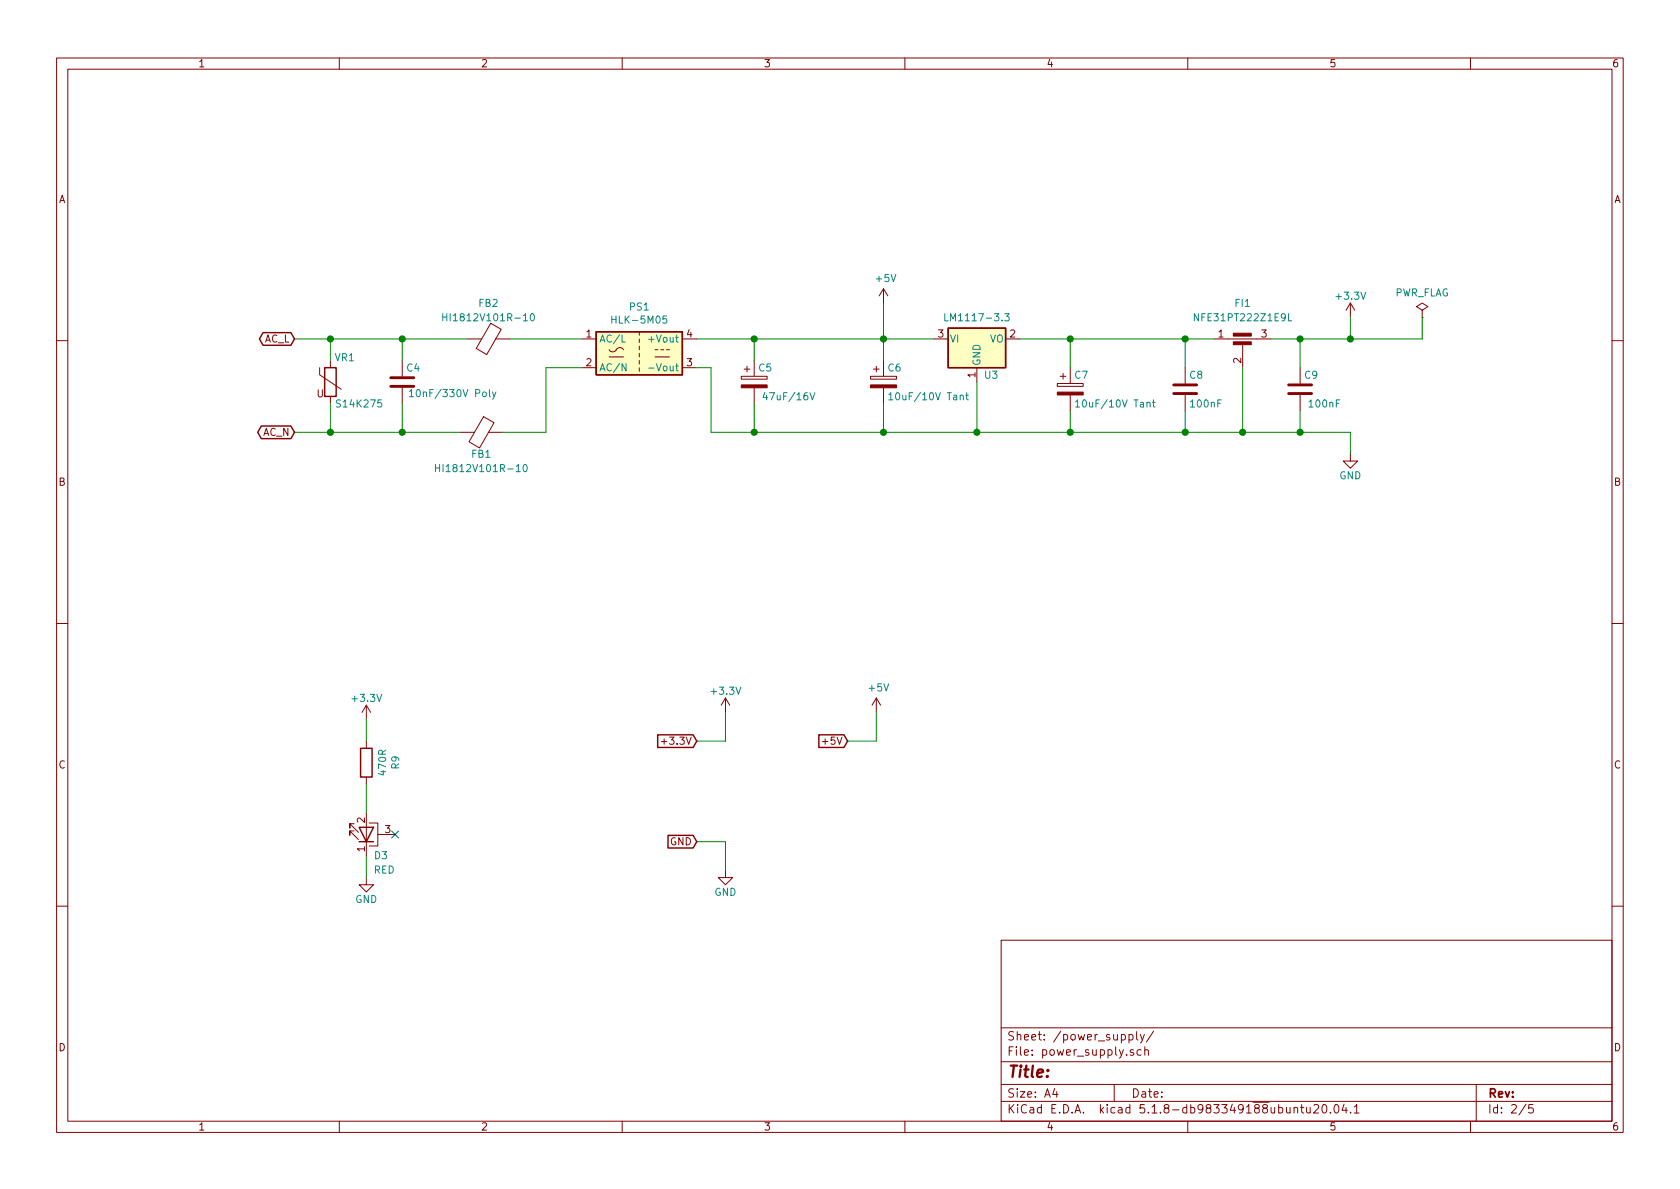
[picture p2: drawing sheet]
<svg xmlns="http://www.w3.org/2000/svg" width="297mm" height="210mm" viewBox="0 0 297 210" stroke-linecap="round" stroke-linejoin="round" font-family="sans-serif">
<g fill="none" stroke="#840000" stroke-width=".18">
<path d="M10 10.3h277v189.9h-277zM12 12.2h273v186.1h-273zM60 10.3v1.9M110 10.3v1.9M160 10.3v1.9M210 10.3v1.9M260 10.3v1.9M82.5 59.9h2.6M86.8 57.2l1.8 1-2.5 4.5-1.9-1.1zM87.6 59.9h2.6M102.9 59.9h2.5M113 58.7v.6"/>
<path d="M113 59.9v.7M120.6 59.9h2.6M156.2 51v2.6M156.2 51l-.8 1.3M156.2 51l.8 1.3M165.1 59.9h2.5M177.8 59.9h2.5M214.6 59.9h10.2M238.8 53.6l-.8 1.3M238.8 53.6v2.5M238.8 53.6l.7 1.3M251.5 54.9l1-.7-1-.6-1.1 .6 1.1 .7v1.2"/>
<path d="M251.5 56.1h.1M10 60.2h2M56.5 65v1.3l3.8 2.5M58.4 63.7v1.3M58.4 70.1v1.3M71.1 63.7v2.8M71.1 68.6v2.8M81.3 76.4h2.6M85.5 73.7l1.9 1-2.6 4.5-1.9-1.1zM86.4 76.4h2.5M102.9 65h2.5M107.7 61.8a.81 .81 0 0 0 .8 .4 .81 .81 0 0 0 .6-.6 .73 .73 0 0 1 1.1 .2"/>
<path d="M107.7 63.1h2.5M113 61.2v.6M113 62.5v.6M113 63.7v.7M113 65v.7M115.8 63.1h2.6M115.8 61.8h.5M116.8 61.8h.5M117.9 61.8h.5M120.6 65h2.6M131.1 66.5h4.5v.6h-4.5zM131.6 65.3h1"/>
<path d="M132.1 64.8v1M133.3 63.7v2.8M133.3 68.6v2.8M153.9 66.5h4.6v.6h-4.6zM154.4 65.3h1M154.9 64.8v1M156.2 63.7v2.8M156.2 68.6v2.8M172.7 65v2.6M186.9 67.8h4.6v.5h-4.6zM187.5 66.5h1M188 66v1.1"/>
<path d="M189.2 65v2.8M189.2 69.8v2.8M209.5 65v2.8M209.5 69.8v2.8M219.7 60.7v4.3M229.9 65v2.8M229.9 69.8v2.8M285 60.2h2M238.8 80.3v1.2h1.2l-1.2 1.3-1.3-1.3h1.3M10 110.3h2M285 110.3h2M64.8 124.7v2.5"/>
<path d="M64.8 131.1v1.2M64.8 137.4v1.3M64.8 124.7l-.8 1.3M64.8 124.7l.7 1.3M116.9 131.1h1M128.3 123.4l-.8 1.3M128.3 123.4v2.6M128.3 123.4l.7 1.3M154.9 123.4v2.6M154.9 123.4l-.7 1.3M154.9 123.4l.8 1.3M62.6 146.9h-.8v.8v-.8l1.6 1.6"/>
<path d="M62.6 145.7h-.8v.7v-.7l1.6 1.5M64.8 155.2v1.3h1.2l-1.2 1.2-1.3-1.2h1.3M64.8 143.8v7.6M65.3 145.5h1.5v4.1h-1.5M66.8 147.6h3M128.3 153.9v1.3h1.2l-1.2 1.3-1.3-1.3h1.3M10 160.2h2M177 166.3h108v32h-108zM285 160.2h2M60 198.3v1.9M110 198.3v1.9M160 198.3v1.9"/>
<path d="M177 194.8h108M177 191.8h108M177 187.8h108M177 181.8h108M186.5 192.5l-.4 1h1M186.8 193v1M197 191.8v3M199.6 183l.5-.1 .2 .3v.6l-.2 .1-.5-.1M199.6 182.9v1.5M200.4 185.7a.37 .37 0 0 0-.6 .1l.1 .2 .5 .2 .1 .1-.2 .3-.5-.1M201 182.4v1.3l.2 .2M201.6 182.9l.4 1"/>
<path d="M201.8 185.7l-.5-.1-.3 .3 .1 .6 .2 .1 .5-.1M202.3 182.9l-.5 1.4-.2 .1M202.4 185.7h.1a.37 .37 0 0 1 .5 .1v.8M202.4 185.1v1.5M204 182.3l-1.3 2M210 198.3v1.9M228.8 196l.2-.2 .4 .1v.9M228.8 195.8v1M229.9 195.8h.6M230.1 195.3v1.3l.4 .2M231 195.8v.8a.37 .37 0 0 0 .6 .1M231.6 195.8v1"/>
<path d="M232.3 195.5l.2-.2h.4l.2 .2v.3v.2l-.9 .8h.9M233.9 195.4l.2-.1a.8 .8 0 0 1 .5 .8 .8 .8 0 0 1-.5 .7 1 1 0 0 1-.2-1.4zM235.2 196.7v.1M236 195.5l.2-.2a.8 .8 0 0 1 .5 .8 .8 .8 0 0 1-.5 .7l-.2-.1-.1-.4zM237.6 195.2l-.3 1.1h.9M238 195.8v1M238.8 196.7v.1M239.4 195.8l.5-.5v1.5M239.4 196.8h.9M260 198.3v1.9M261 191.8v6.5M269.8 195.2l-1.2 2"/>
<path d="M271 195.3h-.7v.7l.2-.1 .5 .1 .1 .2-.1 .5-.2 .1-.5-.1"/>
</g>
<path d="M69.1 68.3h4.1M69.1 66.8h4.1M207.5 69.6h4.1M207.5 68.1h4.1M227.8 69.6h4.1M227.8 68.1h4.1" fill="none" stroke="#840000" stroke-width=".51"/>
<g fill="#ffffc2" stroke="#ffffc2" stroke-width=".18">
<path d="M105.4 58.7h15.2v7.6h-15.2z"/>
<path d="M167.6 58h10.2v7h-10.2z"/>
</g>
<path d="M46.5 58.8h4.9l.7 1.1-.7 1.2h-4.9l-.6-1.2zM105.4 58.7h15.2v7.6h-15.2zM167.6 58h10.2v7h-10.2zM46.2 75.3h5.2l.7 1.1-.7 1.2h-5.2l-.6-1.2zM57.4 65h2v5.1h-2zM63.8 132.3h2v5.1h-2zM116.3 129.9h6.3l.6 1.2-.6 1.1h-6.3zM144.8 129.9h4.4l.7 1.2-.7 1.1h-4.4zM63.5 146.3h2.5l-1.2 2.5zM63.5 148.8h2.5M118.1 147.7h4.5l.6 1.1-.6 1.2h-4.5z" fill="none" stroke="#840000" stroke-width=".25"/>
<g fill="none" stroke="#008484" stroke-width=".18">
<path d="M78.3 55.5v1.2M78.3 56.1h.7M79 55.5v1.2M93.9 55.6l.2-.1a.67 .67 0 0 1 .4 .6 .67 .67 0 0 1-.4 .6l-.3-.4zM108.2 55.9v1.2M108.2 56.5h.7M110 59.2v1.3h.6M117.9 55.9h-.7v.6l.2-.1h.4l.1 .6-.2 .1-.5-.1M167.1 55.5v1.2h.6M177.6 55.5h.8l-.4 .5 .4 .1v.4l-.2 .2-.6-.1M211.9 55.5v1.2l-.7-1.2v1.2M227.8 55.5v1.2h.6"/>
<path d="M72.4 69.2l.3-.3v1.2M72.4 70.1h.7M87.1 69.3l.3 .8M87.7 69.3l-.5 1.2-.1 .1M110.7 64.3v1.3l-.7-1.3v1.3M114.7 65.1h.9M135.2 69.4l-.3 .9h.8M143.2 69.4l.4 1.3 .5-1.3M157.1 69.8l.4-.4v1.3M157.1 70.7h.8M170.7 69.9h.5M170.9 69.4v1.1l.3 .2"/>
<path d="M190.2 71.1l.3-.4v1.3M190.2 72h.7M203.8 71.1h.4M203.9 70.7v1.1l.3 .2M77 82.1v1.3M77 82.7h.7M77.7 82.1v1.3M92.6 82.3l.2-.2a.67 .67 0 0 1 .4 .7 .67 .67 0 0 1-.4 .6l-.3-.5z"/>
</g>
<g fill="#840000" stroke="#840000" stroke-width=".18">
<path d="M153.9 68.1h4.6v.5h-4.6z"/>
<path d="M218.1 60.4h3.1v.6h-3.1z"/>
<path d="M218.1 58.9h3.1v.5h-3.1z"/>
<path d="M186.9 69.3h4.6v.5h-4.6z"/>
<path d="M131.1 68.1h4.5v.5h-4.5z"/>
</g>
<g fill="none" stroke="#008400" stroke-width=".18">
<path d="M52.1 59.9h30.4M58.4 59.9v3.8M71.1 59.9v3.8M90.2 59.9h12.7M123.2 59.9h41.9M133.3 59.9v3.8M156.2 53.6v10.1M180.3 59.9h34.3M189.2 59.9v5.1M209.5 59.9v5.1M229.9 59.9v5.1M238.8 56.1v3.8"/>
<path d="M251.5 56.1v3.8h-26.7M52.1 76.4h29.2M58.4 71.4v5M71.1 71.4v5M102.9 65h-6.4v11.4h-7.6M123.2 65h2.5v11.4h113.1v3.9M133.3 71.4v5M156.2 71.4v5M172.7 67.6v8.8M189.2 72.6v3.8M209.5 72.6v3.8M219.7 65v11.4"/>
<path d="M229.9 72.6v3.8M64.8 127.2v3.9M64.8 138.7v5.1M128.3 126v5.1h-5.1M154.9 126v5.1h-5M64.8 151.4v3.8M123.2 148.8h5.1v5.1"/>
</g>
<g fill="#008400" stroke="#008400" stroke-width=".25">
<circle cx="189.2" cy="76.4" r=".51"/>
<circle cx="229.9" cy="59.9" r=".51"/>
<circle cx="172.7" cy="76.4" r=".51"/>
<circle cx="209.6" cy="59.9" r=".51"/>
<circle cx="133.4" cy="76.4" r=".51"/>
<circle cx="133.4" cy="59.9" r=".51"/>
<circle cx="219.7" cy="76.4" r=".51"/>
<circle cx="229.9" cy="76.4" r=".51"/>
<circle cx="71.1" cy="59.9" r=".51"/>
<circle cx="71.1" cy="76.4" r=".51"/>
<circle cx="209.6" cy="76.4" r=".51"/>
<circle cx="58.4" cy="59.9" r=".51"/>
<circle cx="58.4" cy="76.4" r=".51"/>
<circle cx="156.2" cy="76.4" r=".51"/>
<circle cx="189.2" cy="59.9" r=".51"/>
<circle cx="238.8" cy="59.9" r=".51"/>
<circle cx="156.2" cy="59.9" r=".51"/>
</g>
<path d="M69.2 147l1.3 1.2M70.5 147l-1.3 1.2" fill="none" stroke="#000084" stroke-width=".18"/>
<text font-size="2.8" fill="#840000" x="178" y="190.5">Title:</text>
<g font-size="2.1" fill="#840000">
<text x="178" y="184">Sheet: /power_supply/</text>
<text x="178" y="186.7">File: power_supply.sch</text>
<text x="178" y="196.9">KiCad E.D.A. kicad 5.1.8-db983349188ubuntu20.04.1</text>
<text x="178" y="194.1">Size: A4</text>
<text x="200" y="194.1">Date:</text>
<text x="263" y="194.1">Rev:</text>
<text x="263" y="196.9">Id: 2/5</text>
</g>
<g font-size="1.8" fill="#840000">
<text x="35" y="11.9">1</text>
<text x="85" y="11.9">2</text>
<text x="135" y="11.9">3</text>
<text x="185" y="11.9">4</text>
<text x="235" y="11.9">5</text>
<text x="285" y="11.9">6</text>
<text x="10.4" y="35.9">A</text>
<text x="285.4" y="35.9">A</text>
<text x="103.7" y="59.7">1</text>
<text x="121.4" y="59.7">4</text>
<text x="165.9" y="59.7">3</text>
<text x="178.6" y="59.7">2</text>
<text x="215.4" y="59.7">1</text>
<text x="223" y="59.7">3</text>
<text x="46.7" y="60.6">AC_L</text>
<text x="103.7" y="64.8">2</text>
<text x="121.4" y="64.8">3</text>
<text x="219.5" y="64.2" transform="rotate(-90 219.5 64.2)">2</text>
<text x="56" y="70.3">U</text>
<text x="172.5" y="66.8" transform="rotate(-90 172.5 66.8)">1</text>
<text x="46.5" y="77.1">AC_N</text>
<text x="10.4" y="85.9">B</text>
<text x="285.4" y="85.9">B</text>
<text x="117.7" y="131.7">+3.3V</text>
<text x="145.9" y="131.7">+5V</text>
<text x="10.4" y="135.9">C</text>
<text x="285.4" y="135.9">C</text>
<text x="64.5" y="145.5" transform="rotate(-90 64.5 145.5)">2</text>
<text x="68.1" y="147.3">3</text>
<text x="118.5" y="149.5">GND</text>
<text x="64.5" y="150.6" transform="rotate(-90 64.5 150.6)">1</text>
<text x="10.4" y="185.9">D</text>
<text x="285.4" y="185.9">D</text>
<text x="35" y="199.9">1</text>
<text x="85" y="199.9">2</text>
<text x="135" y="199.9">3</text>
<text x="185" y="199.9">4</text>
<text x="235" y="199.9">5</text>
<text x="285" y="199.9">6</text>
</g>
<g font-size="1.8" fill="#008484">
<text x="155" y="49.9">+5V</text>
<text x="236.4" y="53">+3.3V</text>
<text x="246.5" y="52.4">PWR_FLAG</text>
<text x="79.5" y="56.8">HI1812V101R-10</text>
<text x="84.7" y="54.3">FB2</text>
<text x="108.7" y="57.2">HLK-5M05</text>
<text x="111.4" y="54.9">PS1</text>
<text x="168" y="56.8">LM1117-3.3</text>
<text x="211.7" y="56.8">NFE31PT222Z1E9L</text>
<text x="218.4" y="54.3">FI1</text>
<text x="59.3" y="63.9">VR1</text>
<text x="72" y="65.7">C4</text>
<text x="105.9" y="60.6">AC/L</text>
<text x="105.9" y="65.7">AC/N</text>
<text x="115.2" y="60.6">+Vout</text>
<text x="115.6" y="65.7">-Vout</text>
<text x="134.2" y="65.7">C5</text>
<text x="157" y="65.7">C6</text>
<text x="167.9" y="60.6">VI</text>
<text x="173.4" y="64.8" transform="rotate(-90 173.4 64.8)">GND</text>
<text x="175" y="60.6">VO</text>
<text x="73.5" y="70.2">10nF/330V Poly</text>
<text x="135.6" y="70.8">47uF/16V</text>
<text x="158.1" y="70.8">10uF/10V Tant</text>
<text x="174.1" y="67">U3</text>
<text x="190.1" y="67">C7</text>
<text x="210.4" y="67">C8</text>
<text x="230.7" y="67">C9</text>
<text x="59.8" y="72.1">S14K275</text>
<text x="191.2" y="72.1">10uF/10V Tant</text>
<text x="210.6" y="72.1">100nF</text>
<text x="231.6" y="72.1">100nF</text>
<text x="78.3" y="83.5">HI1812V101R-10</text>
<text x="83.4" y="80.9">FB1</text>
<text x="236.8" y="84.8">GND</text>
<text x="62.4" y="124.1">+3.3V</text>
<text x="125.9" y="122.9">+3.3V</text>
<text x="153.7" y="122.3">+5V</text>
<text x="68.3" y="137" transform="rotate(-90 68.3 137)">470R</text>
<text x="70.6" y="136" transform="rotate(-90 70.6 136)">R9</text>
<text x="66.1" y="154.5">RED</text>
<text x="66.2" y="151.9">D3</text>
<text x="62.8" y="159.7">GND</text>
<text x="126.3" y="158.4">GND</text>
</g>
</svg>
